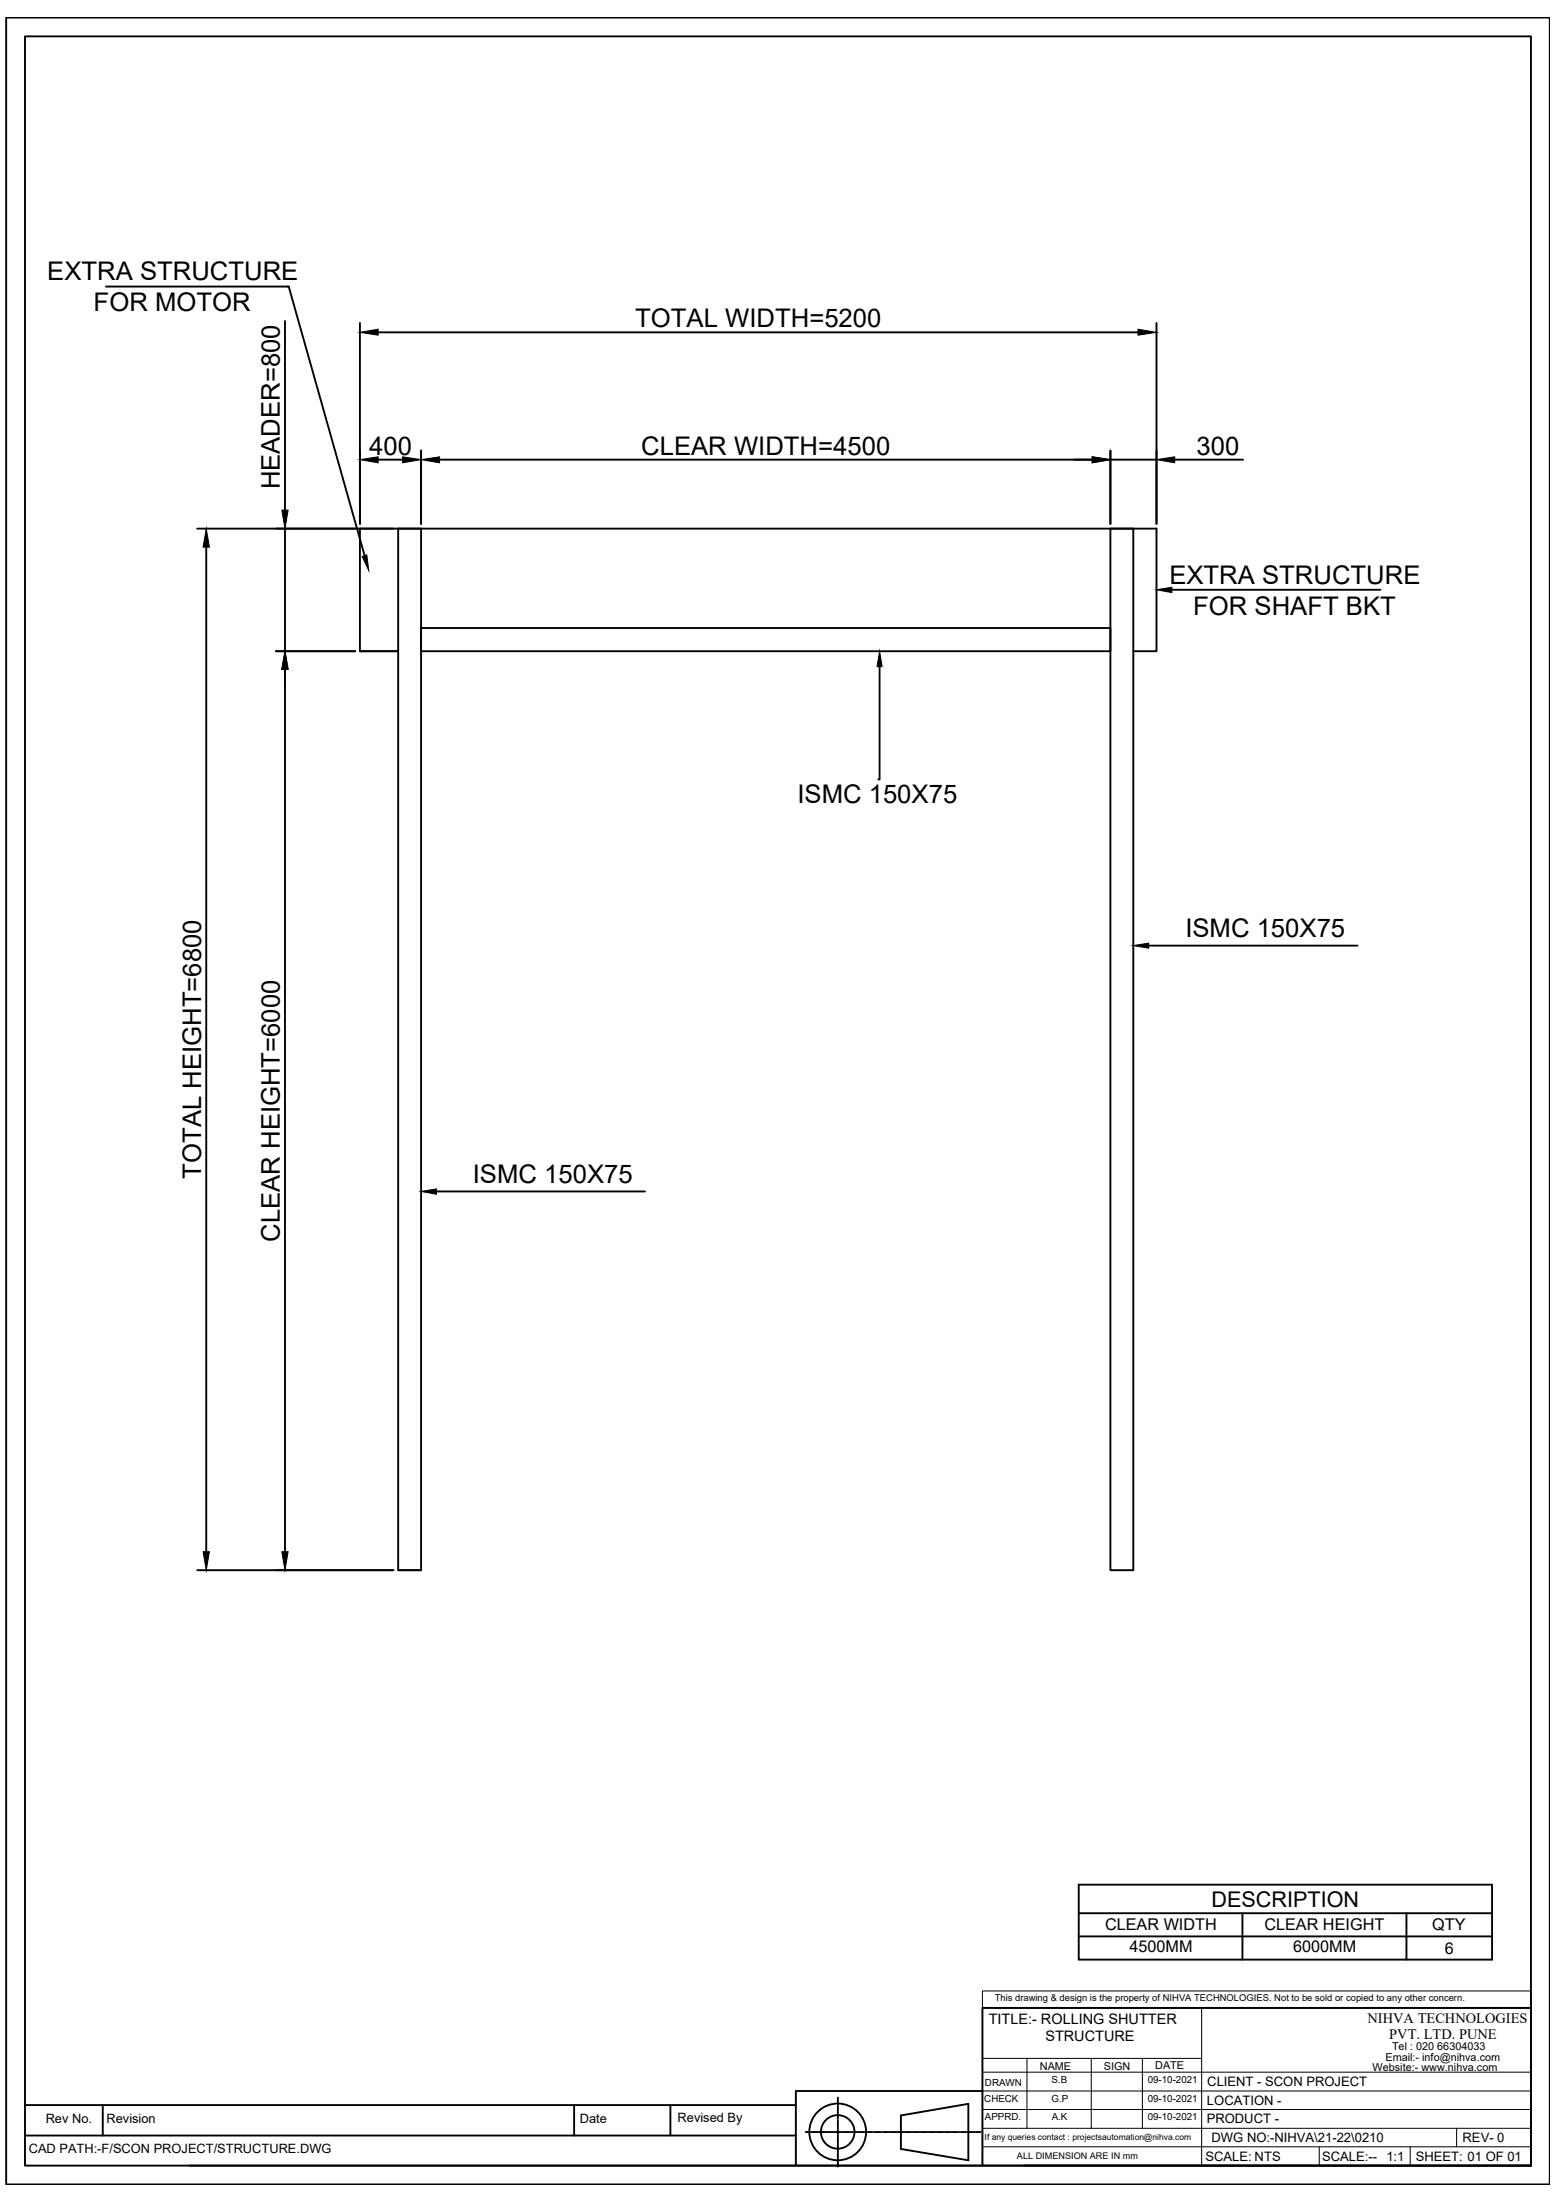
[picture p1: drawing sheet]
<svg xmlns="http://www.w3.org/2000/svg" width="210mm" height="297mm" viewBox="0 0 210 297" stroke-linecap="round" stroke-linejoin="round" font-family="sans-serif">
<!-- layer: 0 -->
<g fill="none" stroke="#000" stroke-width=".25">
<path d="M.8 2.4h208.4v292.5h-208.4zM3.4 4.9h203.3v287.5h-203.3zM14.3 38.7h24.7M38.8 38.7h.2l10.2 36.3M38.5 43.3v25.6M48.6 43.6v27.1M51 44.9h102.6M156.1 43.6v27.1M26.6 71.4h129.5v16.5h-3.1M27.8 73.9v135.6M38.5 71.4v16.5M48.6 71.4v16.5h5.1h-5.1"/>
<path d="M51 62.1h3.3M53.7 71.4h3.1v140.6h-3.1zM56.8 60.8v9.9M59.3 62.1h88.1M149.9 71.4h3.1v140.6h-3.1zM149.9 62.1h6.2M149.9 60.8v9.9M158.2 79.6h28.1M158.6 62.1h9.2M37.2 87.9h10.7M38.5 90.4v119.1M56.8 84.8h93.1v3.1h-93.1z"/>
<path d="M118.7 90v15.2h-.1M155.1 127.7h28.1M58.9 160.9h28.2M26.6 212h26.5M53.7 212h3.1M145.6 254.5h55.8v10.1h-55.8zM145.6 258.3h55.8M167.7 258.3v6.3M189.9 258.3v6.3M132.6 271.1h74.1v21.3h-74.1zM145.6 261.5h55.8M3.4 288.3h104"/>
<path d="M3.4 284.2h104M13.9 284.2v4.1M77.5 284.2v4.1M90.5 284.2v4.1M107.4 292.4h25.2M108.7 287.9h.6M109.5 287.9h.1M109.7 287.9h.7M110.5 287.9h.1M110.8 287.9h.6M111.6 287.9h.1M111.8 287.9h.7"/>
<path d="M112.6 287.9h.2M112.9 287.9h.6M113.1 283.2v.8M113.1 284.1v.2M113.1 284.4v.7M113.1 285.2v.1M113.1 285.5v.6M113.1 286.3v.1M113.1 286.5v.6M113.1 287.3v.1M113.1 287.6v.6M113.1 288.3v.2"/>
<path d="M113.1 288.6v.7M113.1 289.4v.1M113.1 289.6v.7M113.1 290.4v.2M113.1 290.7v.7M113.1 291.5v.1M113.1 291.8v.7M113.7 287.9h.1M113.9 287.9h.7M114.7 287.9h.1M115 287.9h.6M115.8 287.9h.1"/>
<path d="M116 287.9h.7M116.8 287.9h.2M117.1 287.9h.6M117.9 287.9h.1M118.1 287.9h.7M118.9 287.9h.1M119.2 287.9h.6M120 287.9h.1M120.2 287.9h.7M121 287.9h.1M121.3 287.9h.6M121.6 285.6l9.1-1.5v7.6l-9.1-1.5z"/>
<path d="M122.1 287.9h.1M122.3 287.9h.7M123.1 287.9h.2M123.4 287.9h.6M124.1 287.9h.2M124.4 287.9h.7M125.2 287.9h.1M125.5 287.9h.6M126.3 287.9h.1M126.5 287.9h.7M127.3 287.9h.2M127.6 287.9h.7"/>
<path d="M128.4 287.9h.1M128.6 287.9h.7M129.4 287.9h.2M129.7 287.9h.6M130.5 287.9h.1M130.8 287.9h.6M131.5 287.9h.1M131.8 287.9h.6M132.6 282.3h-25.2v10.1h-81.8M138.2 292.4h68.5"/>
<circle cx="113.1" cy="287.8" r="3.8"/>
<circle cx="113.1" cy="287.8" r="2.27"/>
</g>
<g fill="none" stroke="#000" stroke-width=".13">
<path d="M132.6 268.8h74.1v2.3h-74.1zM132.6 279.8h74.1M132.6 271.1v21.3M132.6 277.9h29.6M133.9 271.1h72.8M138.6 277.9v9.5M147.3 277.9v9.5M154.2 277.9v9.5M162.2 271.1v21.3M132.6 287.4h74.1M132.6 284.8h74.1M132.6 282.3h74.1"/>
<path d="M132.6 289.9h74.1M178.1 289.9v2.5M190.4 289.9v2.5M196.6 287.4v2.5"/>
</g>
<g fill="#000" stroke="#000" stroke-width=".13">
<path d="M48.6 44.9l2.4-.4v.8zM153.6 44.5l2.5 .4-2.5 .4zM27.8 71.4l.5 2.5h-.9zM38 68.9h.9l-.4 2.5zM48.9 75.1l.6-.2 .3 2.1zM48.6 62.1l2.4-.4v.8zM54.3 61.7l2.5 .4-2.5 .4zM56.8 62.1l2.5-.4v.8zM147.4 61.7l2.5 .4-2.5 .4zM156.1 62.1l2.5-.4v.8zM38.5 87.9l.4 2.5h-.9zM118.7 87.9l.4 2.1h-.7z"/>
<path d="M156.1 79.6l2.1-.3v.7zM153 127.7l2.1-.4v.7zM56.8 160.9l2.1-.4v.7zM27.4 209.5h.9l-.5 2.5zM38 209.5h.9l-.4 2.5z"/>
</g>
<g font-size="3.5">
<text x="6.4" y="37.8">EXTRA STRUCTURE</text>
<text x="12.6" y="42">FOR MOTOR</text>
<text x="85.8" y="44.2">TOTAL WIDTH=5200</text>
<text x="49.9" y="61.4">400</text>
<text x="86.6" y="61.4">CLEAR WIDTH=4500</text>
<text x="161.5" y="61.4">300</text>
<text x="37.8" y="66.1" transform="rotate(-90 37.8 66.1)">HEADER=800</text>
<text x="157.8" y="78.9">EXTRA STRUCTURE</text>
<text x="161.1" y="83.1">FOR SHAFT BKT</text>
<text x="107.6" y="108.4">ISMC 150X75</text>
<text x="160" y="126.5">ISMC 150X75</text>
<text x="27.2" y="159.1" transform="rotate(-90 27.2 159.1)">TOTAL HEIGHT=6800</text>
<text x="63.8" y="159.7">ISMC 150X75</text>
<text x="37.8" y="167.6" transform="rotate(-90 37.8 167.6)">CLEAR HEIGHT=6000</text>
</g>
<text font-size="2.9" x="163.5" y="257.4">DESCRIPTION</text>
<g font-size="2.2">
<text x="149.2" y="260.6">CLEAR WIDTH</text>
<text x="152.5" y="263.5">4500MM</text>
<text x="170.7" y="260.6">CLEAR HEIGHT</text>
<text x="174.6" y="263.5">6000MM</text>
<text x="193.3" y="260.6">QTY</text>
<text x="195" y="263.8">6</text>
</g>
<g font-size="2">
<text x="133.5" y="273.2">TITLE:- ROLLING SHUTTER</text>
<text x="141.1" y="275.6">STRUCTURE</text>
</g>
<g font-size="1.9">
<text x="184.6" y="273.1">NIHVA TECHNOLOGIES</text>
<text x="187.5" y="275.3">PVT. LTD. PUNE</text>
</g>
<g font-size="1.8">
<text x="163" y="281.6">CLIENT - SCON PROJECT</text>
<text x="162.9" y="286.7">PRODUCT -</text>
<text x="162.9" y="284.2">LOCATION -</text>
<text x="162.7" y="291.7">SCALE: NTS</text>
<text x="163.5" y="289.2">DWG NO:-NIHVA\21-22\0210</text>
<text x="178.5" y="291.7">SCALE:--</text>
<text x="187.1" y="291.7">1:1</text>
<text x="191.1" y="291.7">SHEET: 01 OF 01</text>
<text x="197.4" y="289.2">REV- 0</text>
</g>
<g font-size="1.7">
<text x="6.2" y="286.7">Rev No.</text>
<text x="14.4" y="286.7">Revision</text>
<text x="78.3" y="286.7">Date</text>
<text x="91.5" y="286.5">Revised By</text>
<text x="3.9" y="290.7">CAD PATH:-F/SCON PROJECT/STRUCTURE.DWG</text>
</g>
<g font-size="1.5">
<text x="140.4" y="279.4">NAME</text>
<text x="149" y="279.4">SIGN</text>
<text x="155.9" y="279.4">DATE</text>
<text x="185.3" y="279.6">Website:- www.nihva.com</text>
<text x="187" y="278.3">Email:- info@nihva.com</text>
<text x="187.9" y="276.8">Tel : 020 66304033</text>
</g>
<g font-size="1.3">
<text x="134.3" y="270.2">This drawing &amp; design is the property of NIHVA TECHNOLOGIES. Not to be sold or copied to any other concern.</text>
<text x="133" y="281.6">DRAWN</text>
<text x="141.9" y="281.3">S.B</text>
<text x="154.9" y="281.3">09-10-2021</text>
<text x="132.9" y="283.8">CHECK</text>
<text x="133" y="286.3">APPRD.</text>
<text x="141.9" y="283.8">G.P</text>
<text x="142" y="286.3">A.K</text>
<text x="154.9" y="283.8">09-10-2021</text>
<text x="154.9" y="286.3">09-10-2021</text>
</g>
<text font-size="1.2" x="137.3" y="291.5">ALL DIMENSION ARE IN mm</text>
<text font-size="1.1" x="132.9" y="288.9">If any queries contact : projectsautomation@nihva.com</text>
</svg>
